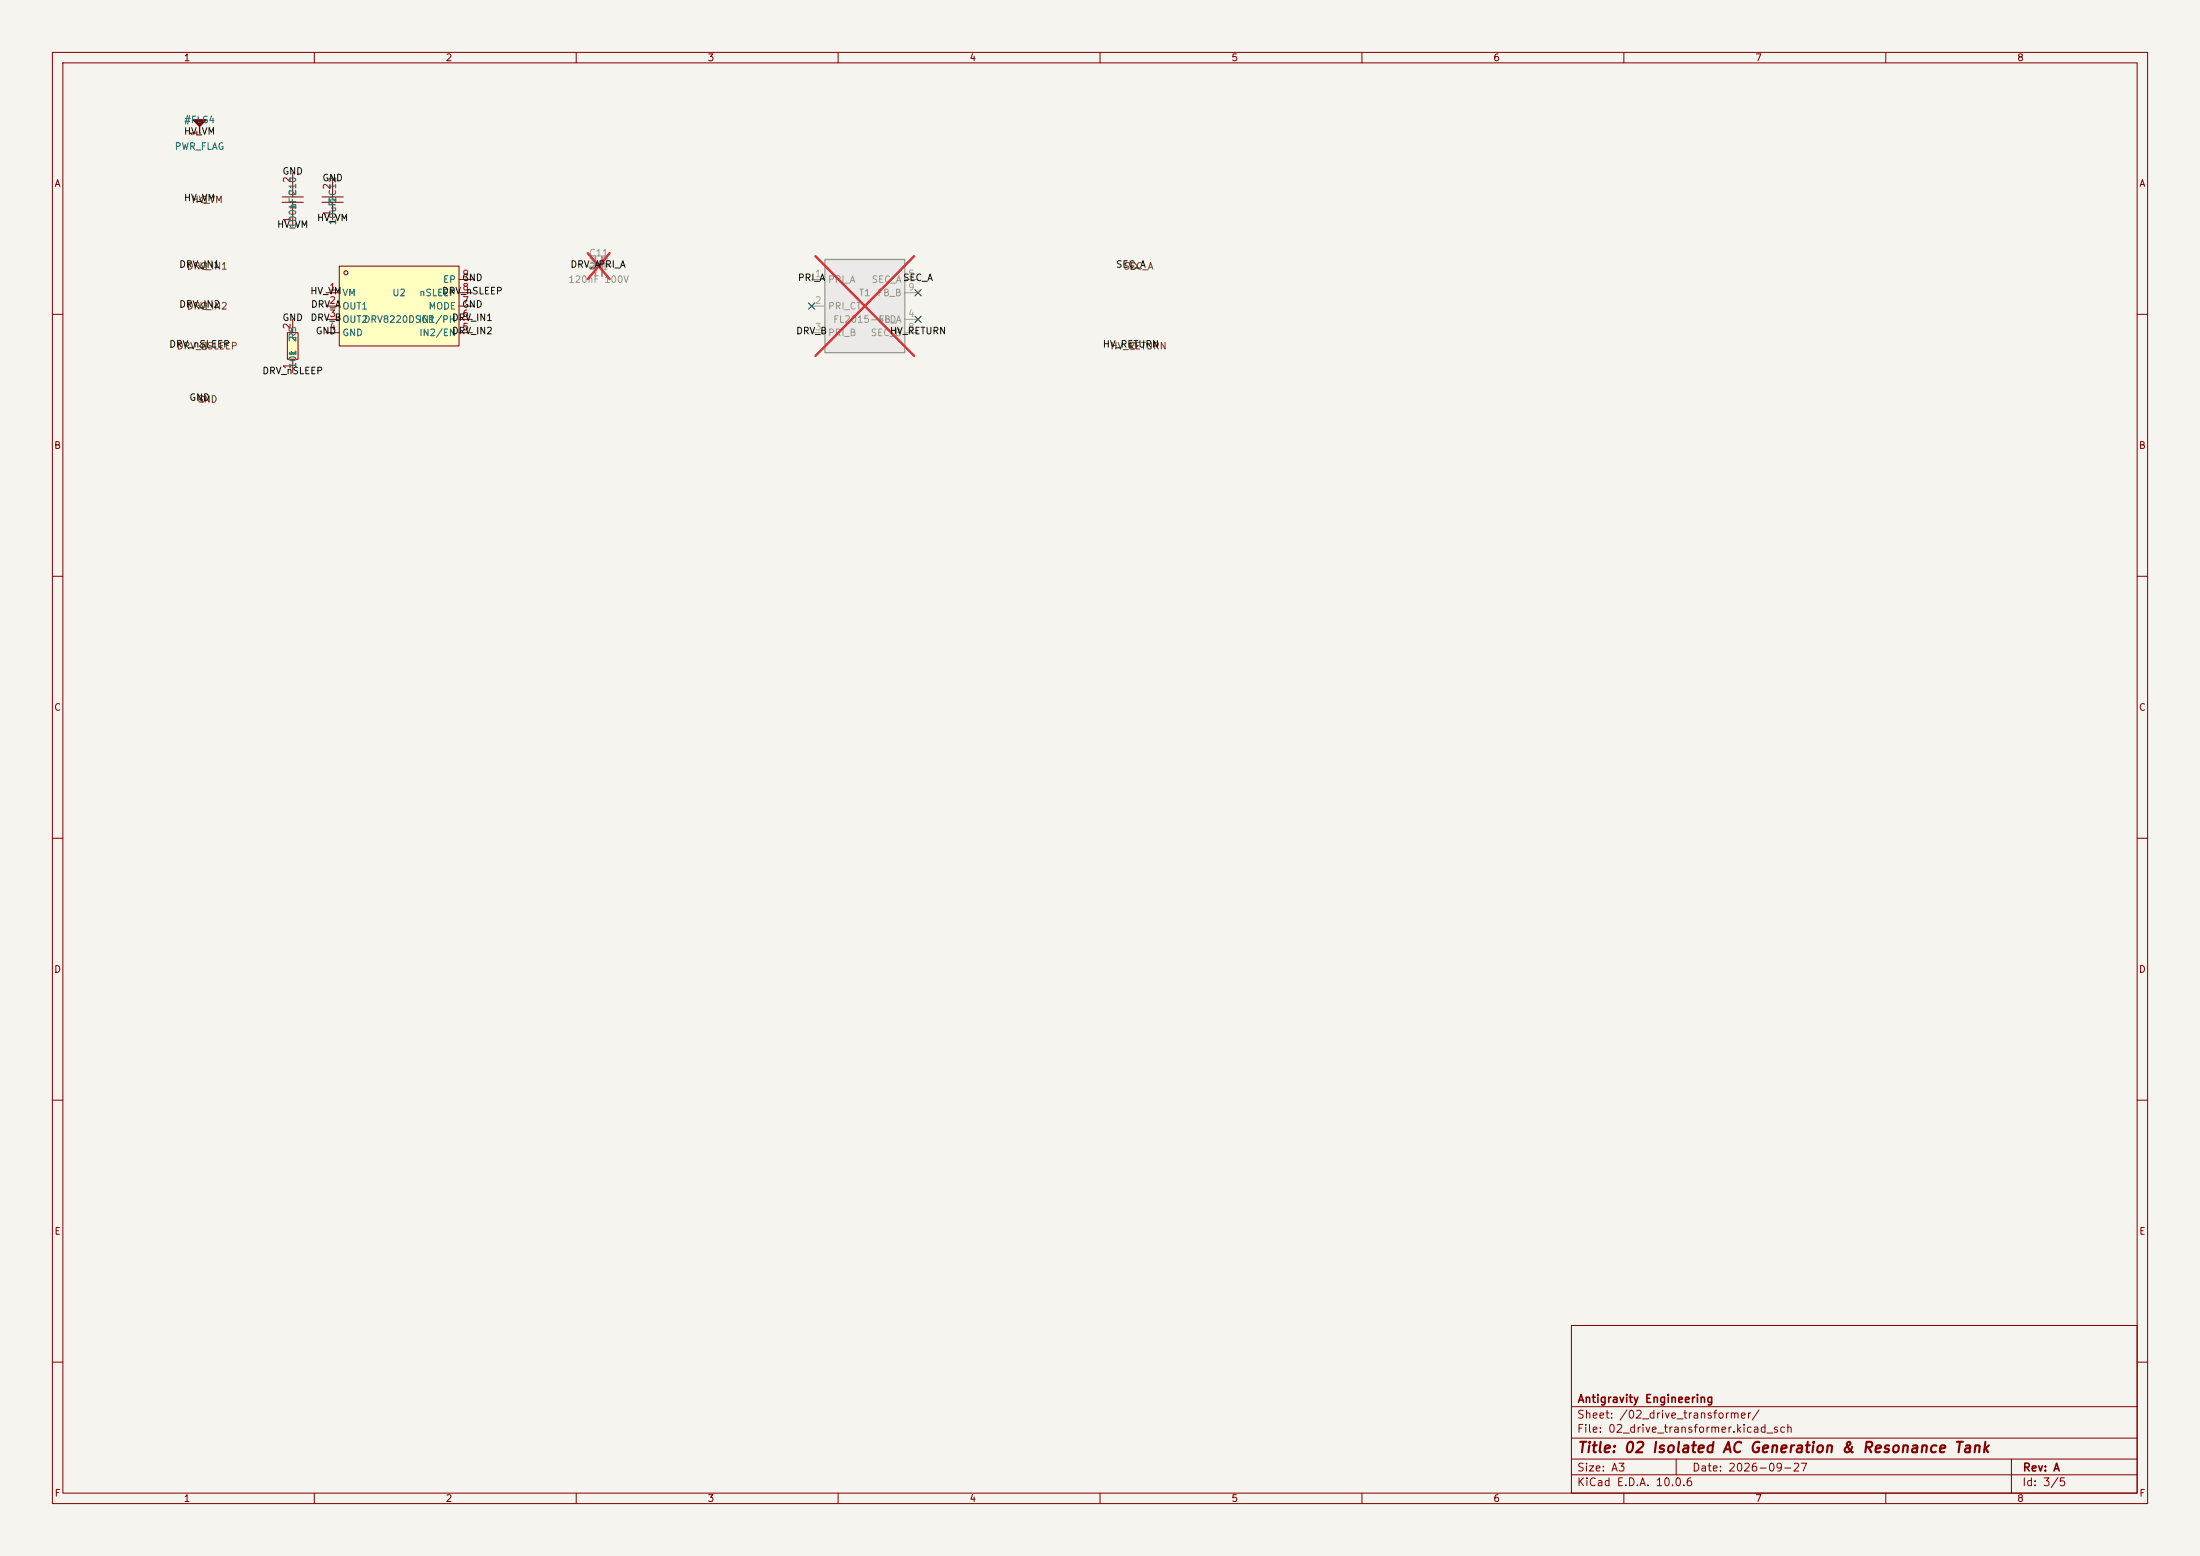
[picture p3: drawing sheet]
<svg xmlns="http://www.w3.org/2000/svg" width="420mm" height="297mm" viewBox="0 0 420 297" stroke-linecap="round" stroke-linejoin="round" font-family="sans-serif">
<path d="M0 0h420v297h-420z" fill="#f5f4ef" stroke="#f5f4ef" stroke-width=".19"/>
<g fill="none" stroke="#840000" stroke-width=".19">
<path d="M10 10h400v277h-400zM12 12h396v273h-396zM60 10v2M110 10v2M160 10v2M210 10v2M260 10v2M310 10v2M360 10v2M10 60h2M408 60h2M10 110h2"/>
<path d="M408 110h2M10 160h2M408 160h2M10 210h2M408 210h2M300 253h108v32h-108zM10 260h2M300 278.5h108M300 274.5h108M300 268.5h108M320 278.5v3M384 278.5v6.5"/>
<path d="M408 260h2M60 285v2M110 285v2M160 285v2M210 285v2M260 285v2M300 281.5h108M310 285v2M360 285v2"/>
</g>
<path d="M54.9 63.5h2v5.1h-2z" fill="#ffffc2"/>
<path d="M54.9 63.5h2v5.1h-2zM55.9 61v2.5M55.9 68.6v2.5" fill="none" stroke="#840000" stroke-width=".19"/>
<path d="M157.5 49.5h15.2v17.8h-15.2z" fill="#ebeae8"/>
<path d="M157.5 49.5h15.2v17.8h-15.2z" fill="none" stroke="#9c9b98" stroke-width=".25"/>
<path d="M111.8 50.8h5M154.9 53.3h2.6M154.9 58.4h2.6M172.7 53.3h2.6M172.7 55.9h2.6M154.9 63.5h2.6M172.7 63.5h2.6M172.7 61h2.6" fill="none" stroke="#9c9b98" stroke-width=".19"/>
<path d="M112.2 48.3l4.2 5M116.4 48.3l-4.2 5M155.7 48.9l18.8 19M174.5 48.9l-18.8 19" fill="none" stroke="#e12e31" stroke-width=".46"/>
<path d="M53.8 38.6h4.1M53.8 37.6h4.1M55.9 33v4.6M55.9 38.6v4.6M61.5 38.6h4M61.5 37.6h4M63.5 34.3v3.3M63.5 38.6v3.3" fill="none" stroke="#840000" stroke-width=".19"/>
<path d="M113.7 48.9v3.8M114.9 48.9v3.8" fill="none" stroke="#9c9b98" stroke-width=".38"/>
<path d="M64.8 50.8h22.8v15.2h-22.8z" fill="#ffffc2"/>
<g fill="none" stroke="#840000" stroke-width=".19">
<path d="M38.1 25.4h.1M62.2 55.9h2.6M62.2 58.4h2.6M64.8 50.8h22.8v15.2h-22.8zM87.6 55.9h2.6M87.6 58.4h2.6M87.6 53.3h2.6M62.2 61h2.6M62.2 63.5h2.6M87.6 61h2.6M87.6 63.5h2.6"/>
<circle cx="66" cy="52.1" r=".38"/>
</g>
<path d="M36.8 22.9h2.6l-1.3 1.2z" fill="#840000" stroke="#840000" stroke-width=".25"/>
<path d="M38.1 24.1v1.3" fill="none" stroke="#840000" stroke-width=".25"/>
<path d="M38.7 37.5h.7v1.2h-.7l-.6-.6zM38.7 57.8h.7v1.3h-.7l-.6-.7zM38.7 50.2h.7v1.2h-.7l-.6-.6zM215.9 50.2h.6l.7 .6-.7 .6h-.6zM38.1 76.2l.6-.6 .7 .6-.7 .6zM38.7 65.4h.7v1.3h-.7l-.6-.7zM215.9 65.4h.6l.7 .6-.7 .7h-.6z" fill="none" stroke="#725600" stroke-width=".19"/>
<path d="M154.3 57.8l1.2 1.2M155.5 57.8l-1.2 1.2M174.7 55.3l1.2 1.2M175.9 55.3l-1.2 1.2M174.7 60.4l1.2 1.2M175.9 60.4l-1.2 1.2" fill="none" stroke="#000084" stroke-width=".19"/>
<text font-size="2" fill="#840000" x="301" y="277.8">Title: 02 Isolated AC Generation &amp; Resonance Tank</text>
<g font-size="1.5" fill="#840000">
<text x="301" y="268.1">Antigravity Engineering</text>
<text x="300.9" y="273.8">File: 02_drive_transformer.kicad_sch</text>
<text x="300.9" y="271.1">Sheet: /02_drive_transformer/</text>
<text x="300.9" y="281.2">Size: A3</text>
<text x="322.9" y="281.2">Date: 2026-09-27</text>
<text x="386" y="281.2">Rev: A</text>
<text x="300.9" y="284">KiCad E.D.A. 10.0.6</text>
<text x="385.9" y="284">Id: 3/5</text>
</g>
<g font-size="1.3" fill="#840000">
<text x="35" y="12">1</text>
<text x="85" y="12">2</text>
<text x="135" y="12">3</text>
<text x="185" y="12">4</text>
<text x="235" y="12">5</text>
<text x="285" y="12">6</text>
<text x="335" y="12">7</text>
<text x="385" y="12">8</text>
<text x="10.3" y="36">A</text>
<text x="408.3" y="36">A</text>
<text x="10.2" y="86">B</text>
<text x="408.2" y="86">B</text>
<text x="10.2" y="136">C</text>
<text x="408.2" y="136">C</text>
<text x="10.2" y="186">D</text>
<text x="408.2" y="186">D</text>
<text x="10.3" y="236">E</text>
<text x="408.3" y="236">E</text>
<text x="10.3" y="286">F</text>
<text x="35" y="287">1</text>
<text x="85" y="287">2</text>
<text x="135" y="287">3</text>
<text x="185" y="287">4</text>
<text x="235" y="287">5</text>
<text x="285" y="287">6</text>
<text x="335" y="287">7</text>
<text x="385" y="287">8</text>
<text x="408.3" y="286">F</text>
</g>
<g font-size="1.3" fill="#006464">
<text x="35" y="23.8">#FLG4</text>
<text x="33.3" y="28.9">PWR_FLAG</text>
<text x="56.8" y="40.2" transform="rotate(-90 56.8 40.2)">1</text>
<text x="56.8" y="37.5" transform="rotate(-90 56.8 37.5)">C10</text>
<text x="56.8" y="37.5" transform="rotate(-90 56.8 37.5)">2</text>
<text x="64.5" y="38.9" transform="rotate(-90 64.5 38.9)">1</text>
<text x="64.5" y="37.5" transform="rotate(-90 64.5 37.5)">C12</text>
<text x="56.8" y="43.7" transform="rotate(-90 56.8 43.7)">100nF</text>
<text x="64.5" y="43.1" transform="rotate(-90 64.5 43.1)">10uF2</text>
<text x="65.3" y="56.8">VM</text>
<text x="65.3" y="59.4">OUT1</text>
<text x="74.8" y="56.8">U2</text>
<text x="79.9" y="56.8">nSLEEP</text>
<text x="81.7" y="59.4">MODE</text>
<text x="84.5" y="54.3">EP</text>
<text x="56.8" y="65.4" transform="rotate(-90 56.8 65.4)">2</text>
<text x="56.8" y="64.9" transform="rotate(-90 56.8 64.9)">R5</text>
<text x="65.3" y="61.9">OUT2</text>
<text x="65.3" y="64.5">GND</text>
<text x="69.3" y="61.9">DRV8220DSGR</text>
<text x="79.8" y="61.9">IN1/PH</text>
<text x="79.9" y="64.5">IN2/EN</text>
<text x="56.8" y="70.4" transform="rotate(-90 56.8 70.4)">10k</text>
<text x="56.8" y="68.1" transform="rotate(-90 56.8 68.1)">1</text>
</g>
<g font-size="1.3" fill="#0f0f0f">
<text x="35" y="26">HV_VM</text>
<text x="53.8" y="33.6">GND</text>
<text x="61.4" y="34.9">GND</text>
<text x="35" y="38.7">HV_VM</text>
<text x="52.8" y="43.8">HV_VM</text>
<text x="60.4" y="42.5">HV_VM</text>
<text x="34.1" y="51.4">DRV_IN1</text>
<text x="88.1" y="54">GND</text>
<text x="108.8" y="51.4">DRV_APRI_A</text>
<text x="152.2" y="54">PRI_A</text>
<text x="172.3" y="54">SEC_A</text>
<text x="212.9" y="51.4">SEC_A</text>
<text x="34.1" y="59">DRV_IN2</text>
<text x="59.1" y="56.5">HV_VM</text>
<text x="59.3" y="59">DRV_A</text>
<text x="84.3" y="56.5">DRV_nSLEEP</text>
<text x="88.1" y="59">GND</text>
<text x="53.8" y="61.6">GND</text>
<text x="59.2" y="61.6">DRV_B</text>
<text x="60.2" y="64.1">GND</text>
<text x="86.2" y="64.1">DRV_IN2</text>
<text x="86.2" y="61.6">DRV_IN1</text>
<text x="151.9" y="64.1">DRV_B</text>
<text x="169.8" y="64.1">HV_RETURN</text>
<text x="32.2" y="66.7">DRV_nSLEEP</text>
<text x="50" y="71.7">DRV_nSLEEP</text>
<text x="210.4" y="66.7">HV_RETURN</text>
<text x="36" y="76.8">GND</text>
</g>
<g font-size="1.3" fill="#a90000">
<text x="38" y="26.1" transform="rotate(-90 38 26.1)">1</text>
<text x="55.7" y="35" transform="rotate(-90 55.7 35)">2</text>
<text x="63.4" y="41.4" transform="rotate(-90 63.4 41.4)">1</text>
<text x="63.4" y="36.3" transform="rotate(-90 63.4 36.3)">2</text>
<text x="55.7" y="42.6" transform="rotate(-90 55.7 42.6)">1</text>
<text x="88.2" y="53.2">9</text>
<text x="62.8" y="55.7">1</text>
<text x="62.8" y="58.3">2</text>
<text x="88.2" y="58.3">7</text>
<text x="88.2" y="55.7">8</text>
<text x="55.7" y="63" transform="rotate(-90 55.7 63)">2</text>
<text x="62.8" y="60.8">3</text>
<text x="62.8" y="63.4">4</text>
<text x="88.2" y="63.4">5</text>
<text x="88.2" y="60.8">6</text>
<text x="55.7" y="70.6" transform="rotate(-90 55.7 70.6)">1</text>
</g>
<g font-size="1.3" fill="#725600">
<text x="36.5" y="39.1">HV_VM</text>
<text x="35.6" y="51.8">DRV_IN1</text>
<text x="214.4" y="51.8">SEC_A</text>
<text x="35.6" y="59.4">DRV_IN2</text>
<text x="33.7" y="67">DRV_nSLEEP</text>
<text x="211.9" y="67">HV_RETURN</text>
<text x="37.5" y="77.2">GND</text>
</g>
<g font-size="1.3" fill="#a5a4a2">
<text x="112.3" y="50.7">1</text>
<text x="114.8" y="50.7">2</text>
<text x="155.5" y="53.2">1</text>
<text x="173.3" y="53.2">5</text>
<text x="155.5" y="58.3">2</text>
<text x="173.3" y="55.7">9</text>
<text x="155.5" y="63.4">3</text>
<text x="173.3" y="60.8">4</text>
<text x="173.3" y="63.4">8</text>
</g>
<g font-size="1.3" fill="#939391">
<text x="112.3" y="49.2">C11</text>
<text x="112.4" y="51.8">2</text>
<text x="114.8" y="51.8">1</text>
<text x="108.4" y="54.3">120nF 100V</text>
<text x="158" y="54.3">PRI_A</text>
<text x="158" y="59.4">PRI_CT</text>
<text x="163.9" y="56.8">T1</text>
<text x="166.3" y="54.3">SEC_A</text>
<text x="167.4" y="56.8">FB_B</text>
<text x="158" y="64.5">PRI_B</text>
<text x="159" y="61.9">FL2015-4LD</text>
<text x="166.1" y="64.5">SEC_B</text>
<text x="167.6" y="61.9">FB_A</text>
</g>
</svg>
